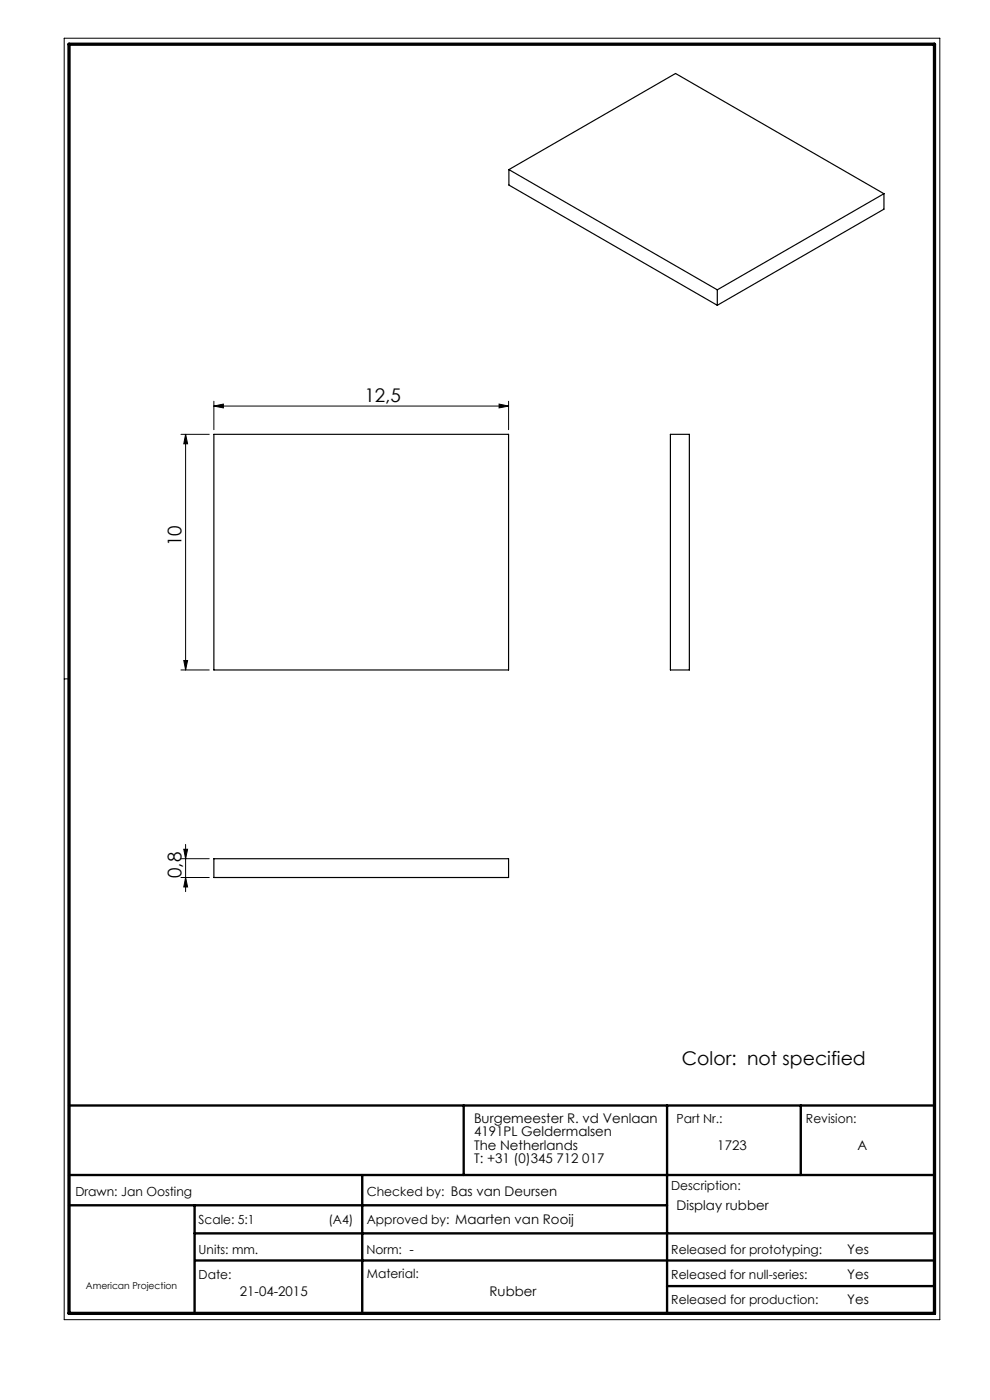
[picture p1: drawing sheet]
<svg xmlns="http://www.w3.org/2000/svg" width="210mm" height="297mm" viewBox="0 0 210 297" stroke-linecap="round" stroke-linejoin="round" font-family="sans-serif">
<g fill="none" stroke="#000" stroke-width=".21">
<path d="M13.6 8.1h185.8v271.9h-185.8zM38.4 92.1h6M39.4 92.1l.4 2.1h-.8zM39.4 92.1v50M45.4 86.1l2-.4v.8zM45.4 85.1v6.1M45.4 86.1h62.5M105.9 85.7l2 .4-2 .4zM107.9 85.1v6.1M14.6 144h-1M38.4 142.1h6M39 140.1h.8l-.4 2z"/>
<path d="M39.4 179.1v10.1M38.4 182.2h6M38.4 186.2h6M39 180.2h.8l-.4 2zM39.4 186.2l.4 2h-.8z"/>
</g>
<path d="M14.6 234.5h183.6M98.4 234.5v14.8M141.5 234.5v44.1M169.9 234.5v14.8M14.6 249.3h183.6M14.6 255.7h126.9M41.3 255.7v22.9M76.8 249.3v29.3M41.3 261.7h156.9M41.4 267.4h156.8M141.5 272.8h56.7" fill="none" stroke="#000" stroke-width=".5"/>
<path d="M14.6 9.4h183.6v269.2h-183.6z" fill="none" stroke="#000" stroke-width=".7"/>
<g fill="#000">
<path d="M105.9 85.7l2 .4-2 .4zM45.4 86.1l2-.4v.8z"/>
<path d="M39 180.2h.8l-.4 2zM39.4 186.2l.4 2h-.8zM39.4 92.1l.4 2.1h-.8zM39 140.1h.8l-.4 2z"/>
</g>
<path d="M107.9 36v3.3l44.3 25.5M107.9 36l44.3 25.5M107.9 36l35.4-20.4 44.2 25.5M187.5 41.1l-35.3 20.4M187.5 41.1v3.3l-35.3 20.4M152.2 61.5v3.3M45.4 92.1h62.5v50h-62.5zM142.2 92.1h4v50h-4zM45.4 182.2h62.5v4h-62.5z" fill="none" stroke="#000" stroke-width=".25"/>
<g font-size="4">
<text x="77.3" y="85.3">12,5</text>
<text x="38.5" y="115.9" transform="rotate(-90 38.5 115.9)">10</text>
<text x="38.5" y="186.3" transform="rotate(-90 38.5 186.3)">0,8</text>
<text x="144.7" y="225.9">Color: not specified</text>
</g>
<g font-size="2.8">
<text x="100.5" y="238.2">Burgemeester R. vd Venlaan</text>
<text x="100.5" y="241.1">4191PL Geldermalsen</text>
<text x="100.5" y="243.9">The Netherlands</text>
<text x="152.2" y="243.9">1723</text>
<text x="181.9" y="243.9">A</text>
<text x="100.5" y="246.7">T: +31 (0)345 712 017</text>
<text x="143.5" y="256.7">Display rubber</text>
<text x="179.7" y="266">Yes</text>
<text x="50.9" y="275">21-04-2015</text>
<text x="103.8" y="275">Rubber</text>
<text x="179.7" y="271.4">Yes</text>
<text x="179.7" y="276.6">Yes</text>
</g>
<g font-size="2.7">
<text x="143.5" y="238.2">Part Nr.:</text>
<text x="171" y="238.2">Revision:</text>
<text x="16" y="253.7">Drawn: Jan Oosting</text>
<text x="77.8" y="253.7">Checked by: Bas van Deursen</text>
<text x="142.4" y="252.5">Description:</text>
<text x="42.1" y="259.7">Scale: 5:1</text>
<text x="69.7" y="259.7">(A4)</text>
<text x="77.8" y="259.7">Approved by: Maarten van Rooij</text>
<text x="42.1" y="266">Units: mm.</text>
<text x="77.7" y="266">Norm: -</text>
<text x="142.4" y="266">Released for prototyping:</text>
<text x="42.1" y="271.3">Date:</text>
<text x="77.8" y="271">Material:</text>
<text x="142.4" y="271.3">Released for null-series:</text>
<text x="142.4" y="276.6">Released for production:</text>
</g>
<text font-size="2" x="18.2" y="273.4">American Projection</text>
</svg>
